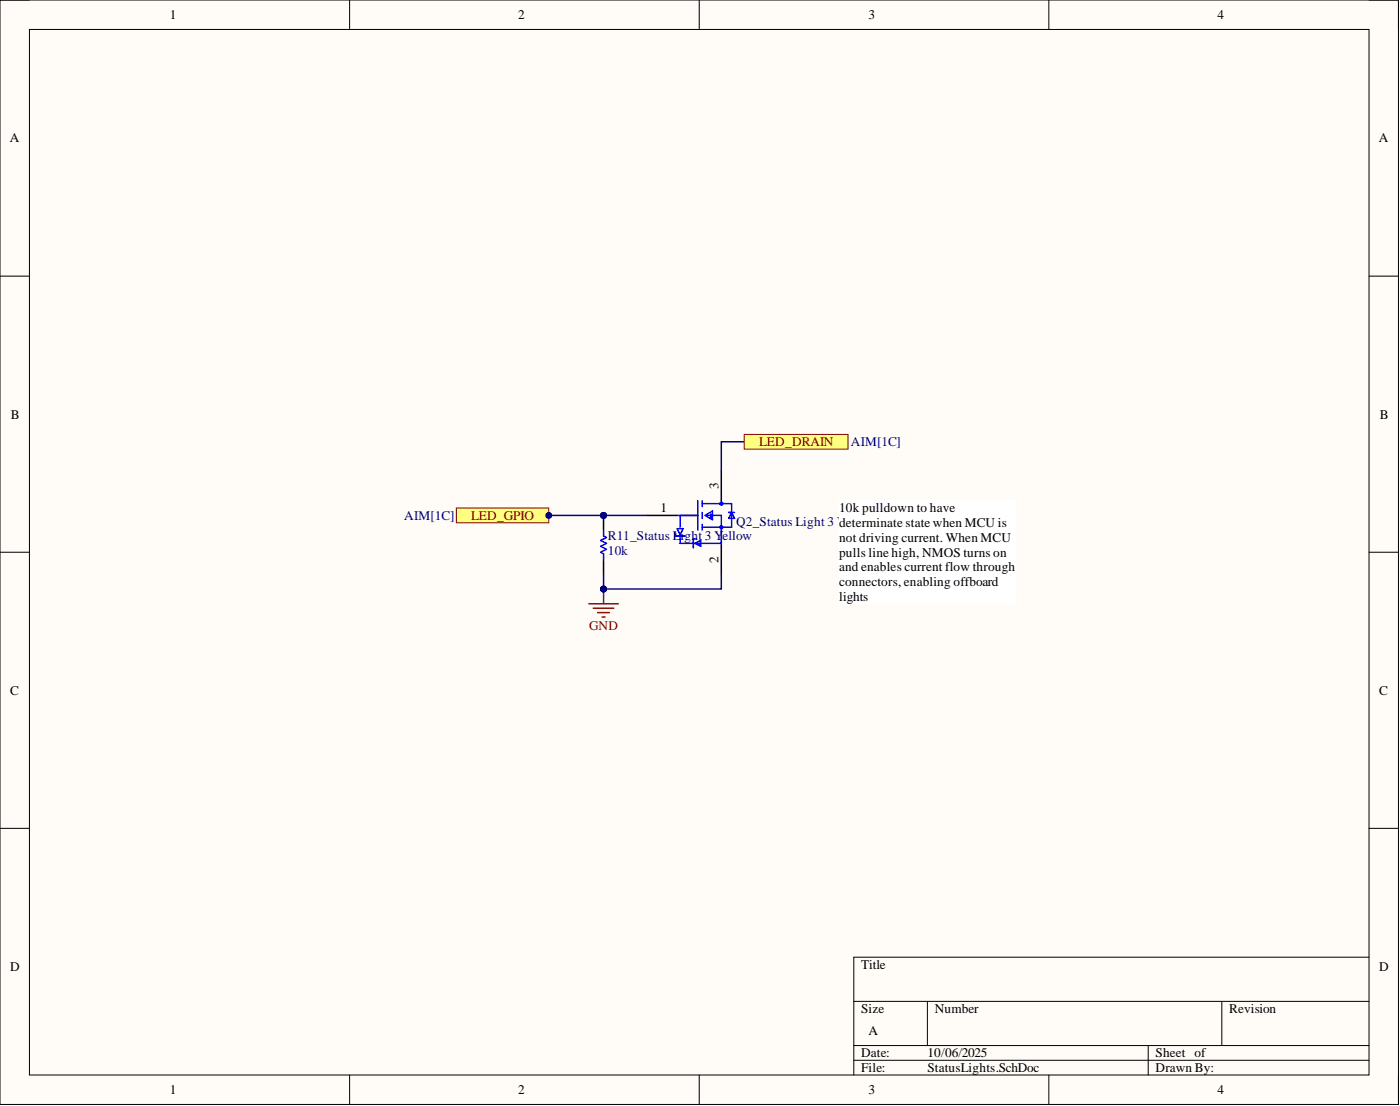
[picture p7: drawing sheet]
<svg xmlns="http://www.w3.org/2000/svg" width="241mm" height="190mm" viewBox="0 0 241 190" stroke-linecap="round" stroke-linejoin="round" font-family="sans-serif">
<path d="M0 0h241v190.2h-241z" fill-rule="evenodd" fill="#fffcf8"/>
<path d="M0 0h241v190.2h-241z" fill="none" stroke="#000" stroke-width=".17"/>
<path d="M5.1 5.1h230.9v180.1h-230.9z" fill-rule="evenodd" fill="#fffcf8"/>
<g fill="none" stroke="#000" stroke-width=".17">
<path d="M0 0h5.1M5.1 5.1h230.9v180.1h-230.9zM60.3 0v5.1M120.5 0v5.1M180.8 0v5.1M236 0h5v5.1M0 47.6h5.1M236 47.6h5M0 95.1h5.1M236 95.1h5M0 142.7h5.1M236 142.7h5"/>
<path d="M147.2 172.5h88.8M159.8 172.5v7.6M210.6 172.5v7.6M236 164.9h-88.8v20.3M60.3 185.2v5M120.5 185.2v5M147.2 180.1h88.8M147.2 182.6h88.8M180.8 185.2v5M197.9 180.1v5.1M241 185.2v5"/>
</g>
<path d="M101.5 104h5.1M102.2 104.8h3.6M103 105.5h2M103.8 106.3h.5M104 101.5v2.5" fill="none" stroke="#800000" stroke-width=".25"/>
<circle cx="104" cy="101.5" r=".51" fill="#000080"/>
<circle cx="104" cy="101.5" r=".51" fill="none" stroke="#000080" stroke-width=".17"/>
<g fill="none" stroke="#00f" stroke-width=".25">
<path d="M116.5 91.8v.5h1.5M116.7 88.8h3.6M116.7 91.1h1l-.5 1zM117.2 88.8v2M117.2 92.6v1h7.1M119.8 93.6l1-.5v1zM120 92.8h-.5v1.6M120.3 86.2v5.1M120.5 93.6v.3M121 86.2v1.1M121 88.3v1M121 90.3v1"/>
<path d="M121 86.7h5.1v4.1h-5.1M121.5 88.8l1.3-.8v1.5zM121.8 88.8h2.5v5.1M122.5 88.5v.8M124.3 86.2v.5M125.6 88.3h1M126.1 88.3l.5 1h-1z"/>
<circle cx="124.3" cy="90.8" r=".25"/>
<circle cx="124.3" cy="86.7" r=".25"/>
</g>
<path d="M111.6 88.8h5.1M124.3 81.2v5M124.3 93.9v5" fill="none" stroke="#000" stroke-width=".25"/>
<circle cx="104" cy="88.8" r=".51" fill="#000080"/>
<circle cx="104" cy="88.8" r=".51" fill="none" stroke="#000080" stroke-width=".17"/>
<path d="M104 88.8v2.5" fill="none" stroke="#000" stroke-width=".25"/>
<circle cx="104" cy="88.8" r=".51" fill="#000080"/>
<circle cx="104" cy="88.8" r=".51" fill="none" stroke="#000080" stroke-width=".17"/>
<path d="M104 96.4v2.5" fill="none" stroke="#000" stroke-width=".25"/>
<path d="M104 91.3v1l.5 .3-1 .5 1 .5-1 .5 1 .5-1 .5 .5 .3v1" fill="none" stroke="#00f" stroke-width=".25"/>
<path d="M124.3 98.9v2.6h-20.3" fill="none" stroke="#000080" stroke-width=".25"/>
<circle cx="104" cy="101.5" r=".51" fill="#000080"/>
<circle cx="104" cy="101.5" r=".51" fill="none" stroke="#000080" stroke-width=".17"/>
<path d="M91.3 88.8h20.3" fill="none" stroke="#000080" stroke-width=".25"/>
<circle cx="104" cy="88.8" r=".51" fill="#000080"/>
<circle cx="104" cy="88.8" r=".51" fill="none" stroke="#000080" stroke-width=".17"/>
<path d="M104 98.9v2.6" fill="none" stroke="#000080" stroke-width=".25"/>
<circle cx="104" cy="101.5" r=".51" fill="#000080"/>
<circle cx="104" cy="101.5" r=".51" fill="none" stroke="#000080" stroke-width=".17"/>
<path d="M128.3 76.1h-4v5.1" fill="none" stroke="#000080" stroke-width=".25"/>
<path d="M144.6 86.2h30.5v17.8h-30.5z" fill-rule="evenodd" fill="#fff"/>
<path d="M144.6 86.2h30.5v17.8h-30.5z" fill="none" stroke="#fff" stroke-width=".17"/>
<path d="M78.7 87.5h15.9v2.5h-15.9z" fill-rule="evenodd" fill="#ffff80"/>
<path d="M78.7 87.5h15.9v2.5h-15.9z" fill="none" stroke="#800000" stroke-width=".17"/>
<circle cx="94.6" cy="88.8" r=".51" fill="#000080"/>
<circle cx="94.6" cy="88.8" r=".51" fill="none" stroke="#000080" stroke-width=".17"/>
<path d="M128.3 74.8h17.9v2.6h-17.9z" fill-rule="evenodd" fill="#ffff80"/>
<path d="M128.3 74.8h17.9v2.6h-17.9z" fill="none" stroke="#800000" stroke-width=".17"/>
<g font-size="2.3">
<text x="29.3" y="3.3">1</text>
<text x="89.3" y="3.3">2</text>
<text x="149.7" y="3.3">3</text>
<text x="209.8" y="3.3">4</text>
<text x="1.7" y="24.5">A</text>
<text x="237.7" y="24.5">A</text>
<text x="1.9" y="72.1">B</text>
<text x="237.8" y="72.1">B</text>
<text x="113.8" y="88.3">1</text>
<text x="123.8" y="84.2" transform="rotate(-90 123.8 84.2)">3</text>
<text x="144.6" y="88.3">10k pulldown to have</text>
<text x="144.6" y="90.8">dellow</text>
<text x="144.6" y="93.3">not driving current. When MCU</text>
<text x="144.6" y="95.9">pulls line high, NMOS turns on</text>
<text x="123.8" y="96.9" transform="rotate(-90 123.8 96.9)">2</text>
<text x="144.6" y="98.4">and enables current flow through</text>
<text x="144.6" y="101">connectors, enabling offboard</text>
<text x="144.6" y="103.5">l</text>
<text x="145.3" y="103.5">ights</text>
<text x="1.8" y="119.6">C</text>
<text x="237.7" y="119.6">C</text>
<text x="1.8" y="167.2">D</text>
<text x="148.4" y="166.9">Title</text>
<text x="237.7" y="167.2">D</text>
<text x="148.4" y="174.5">Size</text>
<text x="149.7" y="178.3">A</text>
<text x="161.1" y="174.5">Number</text>
<text x="211.9" y="174.5">Revision</text>
<text x="148.4" y="182.1">Date:</text>
<text x="148.4" y="184.7">File:</text>
<text x="159.8" y="182.1">10/06/2025</text>
<text x="159.8" y="184.7">StatusLights.SchDoc</text>
<text x="199.2" y="182.1">Sheet of</text>
<text x="199.2" y="184.7">Drawn By:</text>
<text x="29.3" y="188.5">1</text>
<text x="89.3" y="188.5">2</text>
<text x="149.7" y="188.5">3</text>
<text x="209.8" y="188.5">4</text>
</g>
<g font-size="2.3" fill="#800000">
<text x="130.8" y="76.9">LED_DRAIN</text>
<text x="81.2" y="89.5">LED_GPIO</text>
<text x="101.6" y="108.6">GND</text>
</g>
<g font-size="2.3" fill="#000080">
<text x="146.7" y="76.9">AIM[1C]</text>
<text x="69.7" y="89.5">AIM[1C]</text>
<text x="104.8" y="95.6">10k</text>
<text x="104.8" y="93.1">R11_Status Light 3 Y</text>
<text x="124.5" y="93.1">ellow</text>
<text x="126.9" y="90.6">Q2_Status Light 3 Yeterminate state when MCU is</text>
</g>
</svg>
